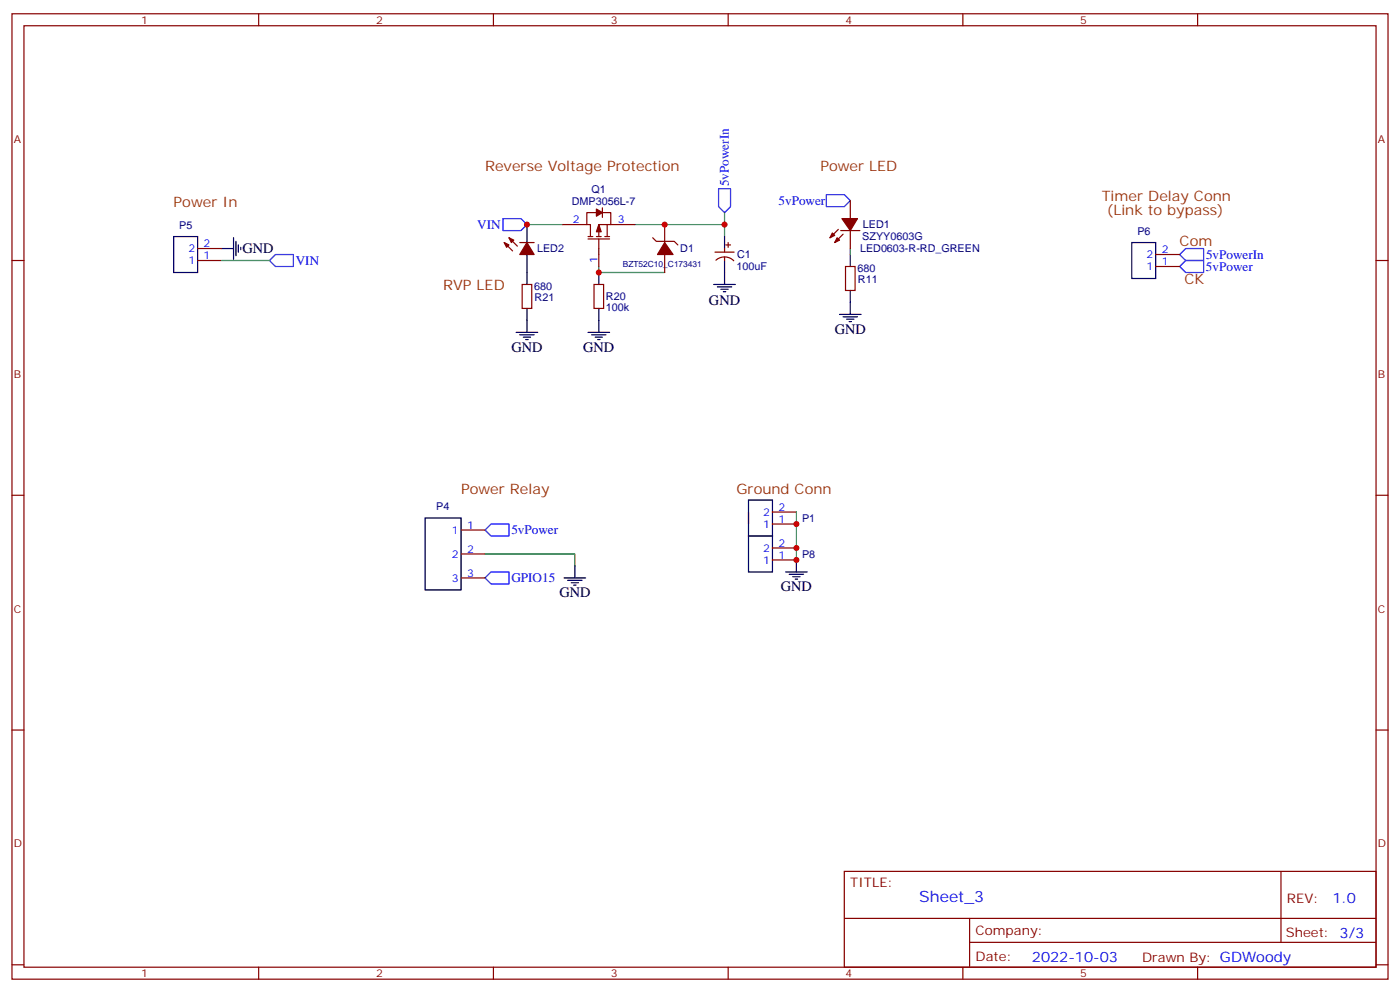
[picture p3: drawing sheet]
<svg xmlns="http://www.w3.org/2000/svg" width="412mm" height="292mm" viewBox="0 0 412 292" stroke-linecap="round" stroke-linejoin="round" font-family="sans-serif">
<g fill="none" stroke="#870000" stroke-width=".35">
<path d="M3.5 4.1h405.4v284.3h-405.4zM7.1 7.6h398.2v277.3h-398.2zM76.2 4.1v3.5M145.3 4.1v3.5M214.5 4.1v3.5M283.6 4.1v3.5M352.8 4.1v3.5M250.5 59.1v5.3M3.5 76.7h3.6M58.2 76.7h7.1M58.2 73.2h7.1M148.5 71.4l2.5 2.5"/>
<path d="M149.9 70l2.5 2.5M153.1 71.4h4.2M165.8 66.1h7.1M173.2 70.4h6.4M173.2 69.7h1.4M175.7 62.6h-2.8v3.5h1v3.6M175.7 69.7h1.4M176.4 70.4v2.8M176.4 75v3.5M177.4 62.6h2.5v3.5h-3.5v3.6M177.4 61.2v2.8M178.2 69.7h1.4"/>
<path d="M178.9 66.1v3.6M179.9 66.1h7.1M192.3 70l1 1.1h5.3l1.1 1M195.8 66.1v5.3M195.8 75v5.3M210.6 74.3h5.7M210.9 76.6a3.8 3.8 0 0 1 5.2 .2M213.4 73.2v1.1M213.4 75.7v1M213.8 72.1h1.4M214.5 71.4v1.4M246.9 67.6l-2.4 2.4"/>
<path d="M247.6 67.9h5.7M248.4 69l-2.5 2.4M249.1 78.5h2.8v7h-2.8zM250.5 67.9v5.3M340.4 78.5h7.1M340.4 75h7.1M405.3 76.7h3.6M153.8 83.8h2.8v7h-2.8zM175 83.8h2.8v7h-2.8zM3.5 145.9h3.6M135.8 156.1h7.1M227.5 154.3h7.1"/>
<path d="M227.5 150.8h7.1M405.3 145.9h3.6M135.8 163.2h7.1M135.8 170.2h7.1M227.5 164.9h7.1M227.5 161.4h7.1M3.5 215h3.6M405.3 215h3.6M248.7 256.6h156.6v28.3h-156.6zM377.3 256.7v20.8M248.7 270.5h156.5M285.6 277.5h119.6"/>
<path d="M285.6 270.5v14.1M3.5 284.2h3.6M76.2 284.9v3.5M145.3 284.9v3.5M214.5 284.9v3.5M283.6 284.9v3.5M352.8 284.9v3.5M405.3 284.2h3.6"/>
</g>
<path d="M211.7 55.6h3.5v5.3l-1.8 1.7-1.7-1.7zM243.4 57.3h5.3l1.8 1.8-1.8 1.8h-5.3zM79.4 76.7l1.7-1.7h5.3v3.5h-5.3zM148.2 64.4h5.3l1.7 1.7-1.7 1.8h-5.3zM347.5 78.5l1.7-1.8h5.3v3.6h-5.3zM349.2 73.2h5.3v3.5h-5.3l-1.7-1.7zM142.9 156.1l1.7-1.8h5.3v3.6h-5.3zM142.9 170.2l1.7-1.7h5.3v3.5h-5.3z" fill="none" stroke="#00f" stroke-width=".35"/>
<g fill="none" stroke="#000" stroke-width=".35">
<path d="M51.2 69.7h7v10.6h-7zM65.3 73.2h3.5M68.8 70v6.4M69.5 71.1v4.2M70.2 72.1v2.2M70.9 72.8v.8M155.2 66.1v5.3M155.2 75v8.8M213.4 69.7v3.5M213.4 76.7v7.1M250.5 75v3.5M333.4 71.4h7v10.6h-7z"/>
<path d="M152 97.9h6.4M153.1 98.6h4.2M154.2 99.3h2.1M155.2 90.8v7.1M173.2 97.9h6.4M174.3 98.6h4.2M175.3 99.3h2.1M176.4 80.3v3.5M176.4 90.8v7.1M210.3 83.8h6.3M211.3 84.5h4.2M212.4 85.2h2.1"/>
<path d="M213.1 85.9h.7M247.3 92.6h6.3M248.4 93.3h4.2M249.4 94h2.1M250.1 94.7h.7M250.5 85.5v7.1M154.9 100h.7M176 100h.7M125.2 152.6h10.6v21.1h-10.6zM220.5 147.3h7v10.6h-7zM220.5 157.9h7v10.6h-7zM166.2 170.2h6.3"/>
<path d="M167.2 170.9h4.2M168.3 171.6h2.1M169 172.3h.7M169.3 166.7v3.5M231.4 168.5h6.4M232.5 169.2h4.2M233.5 169.9h2.2M234.2 170.6h.7M234.6 164.9v3.6"/>
</g>
<path d="M65.3 76.7h14.1M155.2 66.1h10.6M176.4 78.5v1.8h19.4M187 66.1h26.4M213.4 62.6v7.1M250.5 73.2v1.8M220.5 150.8v3.5M234.6 150.8v14.1M142.9 163.2h26.4v3.5" fill="none" stroke="#008700" stroke-width=".35"/>
<g fill="#870000" stroke="#870000" stroke-width=".35">
<path d="M195.8 71.4l2.5 3.6h-4.6z"/>
<path d="M248 64.4h4.6l-2.1 3.5z"/>
<path d="M245.2 68.6l.7 .7-1.4 .7z"/>
<path d="M246.6 70l.7 .7-1.4 .7z"/>
<path d="M155.2 71.4l2.1 3.6h-4.2z"/>
<path d="M149.9 70l1.4 .7-.7 .7z"/>
<path d="M148.5 71.4l1.4 .7-.7 .7z"/>
<path d="M176.4 66.1l.7 2.2h-1.4z"/>
<path d="M175.7 61.6l1.7 1-1.7 1.1z"/>
</g>
<path d="M176.4 73.2v1.8" fill="none" stroke="#600" stroke-width=".35"/>
<g fill="#c00">
<circle cx="176.4" cy="80.3" r=".88"/>
<circle cx="213.4" cy="66.1" r=".88"/>
<circle cx="195.8" cy="66.1" r=".88"/>
<circle cx="155.2" cy="66.1" r=".88"/>
<circle cx="234.6" cy="154.3" r=".88"/>
<circle cx="234.6" cy="161.4" r=".88"/>
<circle cx="234.6" cy="164.9" r=".88"/>
</g>
<text font-size="4.6" fill="#00f" x="270.8" y="265.7">Sheet_3</text>
<g font-size="4.2" fill="#930">
<text x="142.9" y="50.3">Reverse Voltage Protection</text>
<text x="241.7" y="50.3">Power LED</text>
<text x="324.6" y="59.1">Timer Delay Conn</text>
<text x="51.2" y="60.9">Power In</text>
<text x="326" y="63.3">(Link to bypass)</text>
<text x="347.5" y="72.5">Com</text>
<text x="348.9" y="83.8">CK</text>
<text x="130.5" y="85.5">RVP LED</text>
<text x="135.8" y="145.5">Power Relay</text>
<text x="217" y="145.5">Ground Conn</text>
</g>
<g font-size="4.2">
<text x="71.4" y="74.6">GND</text>
<text x="208.8" y="90">GND</text>
<text x="245.9" y="98.2">GND</text>
<text x="150.6" y="103.5">GND</text>
<text x="171.8" y="103.5">GND</text>
<text x="164.8" y="175.9">GND</text>
<text x="230" y="174.1">GND</text>
</g>
<g font-size="4.2" fill="#00f">
<text x="392.5" y="265.9">1.0</text>
<text x="304" y="283.3">2022-10-03</text>
</g>
<g font-size="3.9" fill="#00f">
<text x="214.7" y="54.9" transform="rotate(-90 214.7 54.9)">5vPowerIn</text>
<text x="229.3" y="60.3">5vPower</text>
<text x="140.6" y="67.4">VIN</text>
<text x="87.1" y="77.9">VIN</text>
<text x="355.3" y="76.2">5vPowerIn</text>
<text x="355.2" y="79.9">5vPower</text>
<text x="150.6" y="157.3">5vPower</text>
<text x="150.6" y="171.4">GPIO15</text>
</g>
<g font-size="3.9" fill="#800">
<text x="250.5" y="261.2">TITLE:</text>
<text x="379.1" y="265.9">REV:</text>
<text x="287.4" y="275.4">Company:</text>
<text x="378.7" y="276">Sheet: 3/3</text>
<text x="287.4" y="283.1">Date:</text>
<text x="336.4" y="283.2">Drawn By: GDWoody</text>
</g>
<g font-size="3.2" fill="#800">
<text x="41.6" y="7.1">1</text>
<text x="110.8" y="7.1">2</text>
<text x="179.9" y="7.1">3</text>
<text x="249.1" y="7.1">4</text>
<text x="318.2" y="7.1">5</text>
<text x="4.1" y="42.2">A</text>
<text x="405.9" y="42.2">A</text>
<text x="4.1" y="111.3">B</text>
<text x="405.9" y="111.3">B</text>
<text x="4.1" y="180.4">C</text>
<text x="405.9" y="180.4">C</text>
<text x="4.1" y="249.6">D</text>
<text x="405.9" y="249.6">D</text>
<text x="41.6" y="287.9">1</text>
<text x="110.8" y="287.9">2</text>
<text x="179.9" y="287.9">3</text>
<text x="249.1" y="287.9">4</text>
<text x="318.2" y="287.9">5</text>
</g>
<g font-size="3.2" fill="#000080">
<text x="174.2" y="57">Q1</text>
<text x="168.5" y="60.3">DMP3056L-7</text>
<text x="52.8" y="67.4">P5</text>
<text x="254" y="70.6">SZYY0603G</text>
<text x="254.2" y="67.3">LED1</text>
<text x="335" y="69.1">P6</text>
<text x="158.2" y="74.3">LED2</text>
<text x="200.4" y="74.3">D1</text>
<text x="217.1" y="76.1">C1</text>
<text x="253.3" y="74.3">LED0603-R-RD_GREEN</text>
<text x="217" y="79.4">100uF</text>
<text x="252.6" y="80.1">680</text>
<text x="252.7" y="83.3">R11</text>
<text x="157.3" y="85.4">680</text>
<text x="157.5" y="88.6">R21</text>
<text x="178.5" y="88.4">R20</text>
<text x="178.5" y="91.6">100k</text>
<text x="128.5" y="150.3">P4</text>
<text x="236.3" y="153.7">P1</text>
<text x="236.3" y="164.3">P8</text>
</g>
<g font-size="3.2" fill="#00f">
<text x="168.7" y="65.8">2</text>
<text x="182" y="65.8">3</text>
<text x="55.5" y="77.8">1</text>
<text x="55.5" y="74.3">2</text>
<text x="60" y="76.4">1</text>
<text x="60" y="72.8">2</text>
<text x="176" y="77.3" transform="rotate(-90 176 77.3)">1</text>
<text x="337.7" y="76">2</text>
<text x="342.2" y="74.6">2</text>
<text x="337.7" y="79.6">1</text>
<text x="342.2" y="78.1">1</text>
<text x="137.6" y="155.8">1</text>
<text x="224.8" y="155.4">1</text>
<text x="224.8" y="151.9">2</text>
<text x="229.3" y="154">1</text>
<text x="229.3" y="150.5">2</text>
<text x="133.1" y="157.2">1</text>
<text x="229.3" y="161">2</text>
<text x="133.1" y="164.2">2</text>
<text x="137.6" y="162.8">2</text>
<text x="224.8" y="166">1</text>
<text x="224.8" y="162.5">2</text>
<text x="229.3" y="164.6">1</text>
<text x="133.1" y="171.3">3</text>
<text x="137.6" y="169.9">3</text>
</g>
<text font-size="2.5" fill="#000080" x="183.4" y="78.5">BZT52C10_C173431</text>
</svg>
